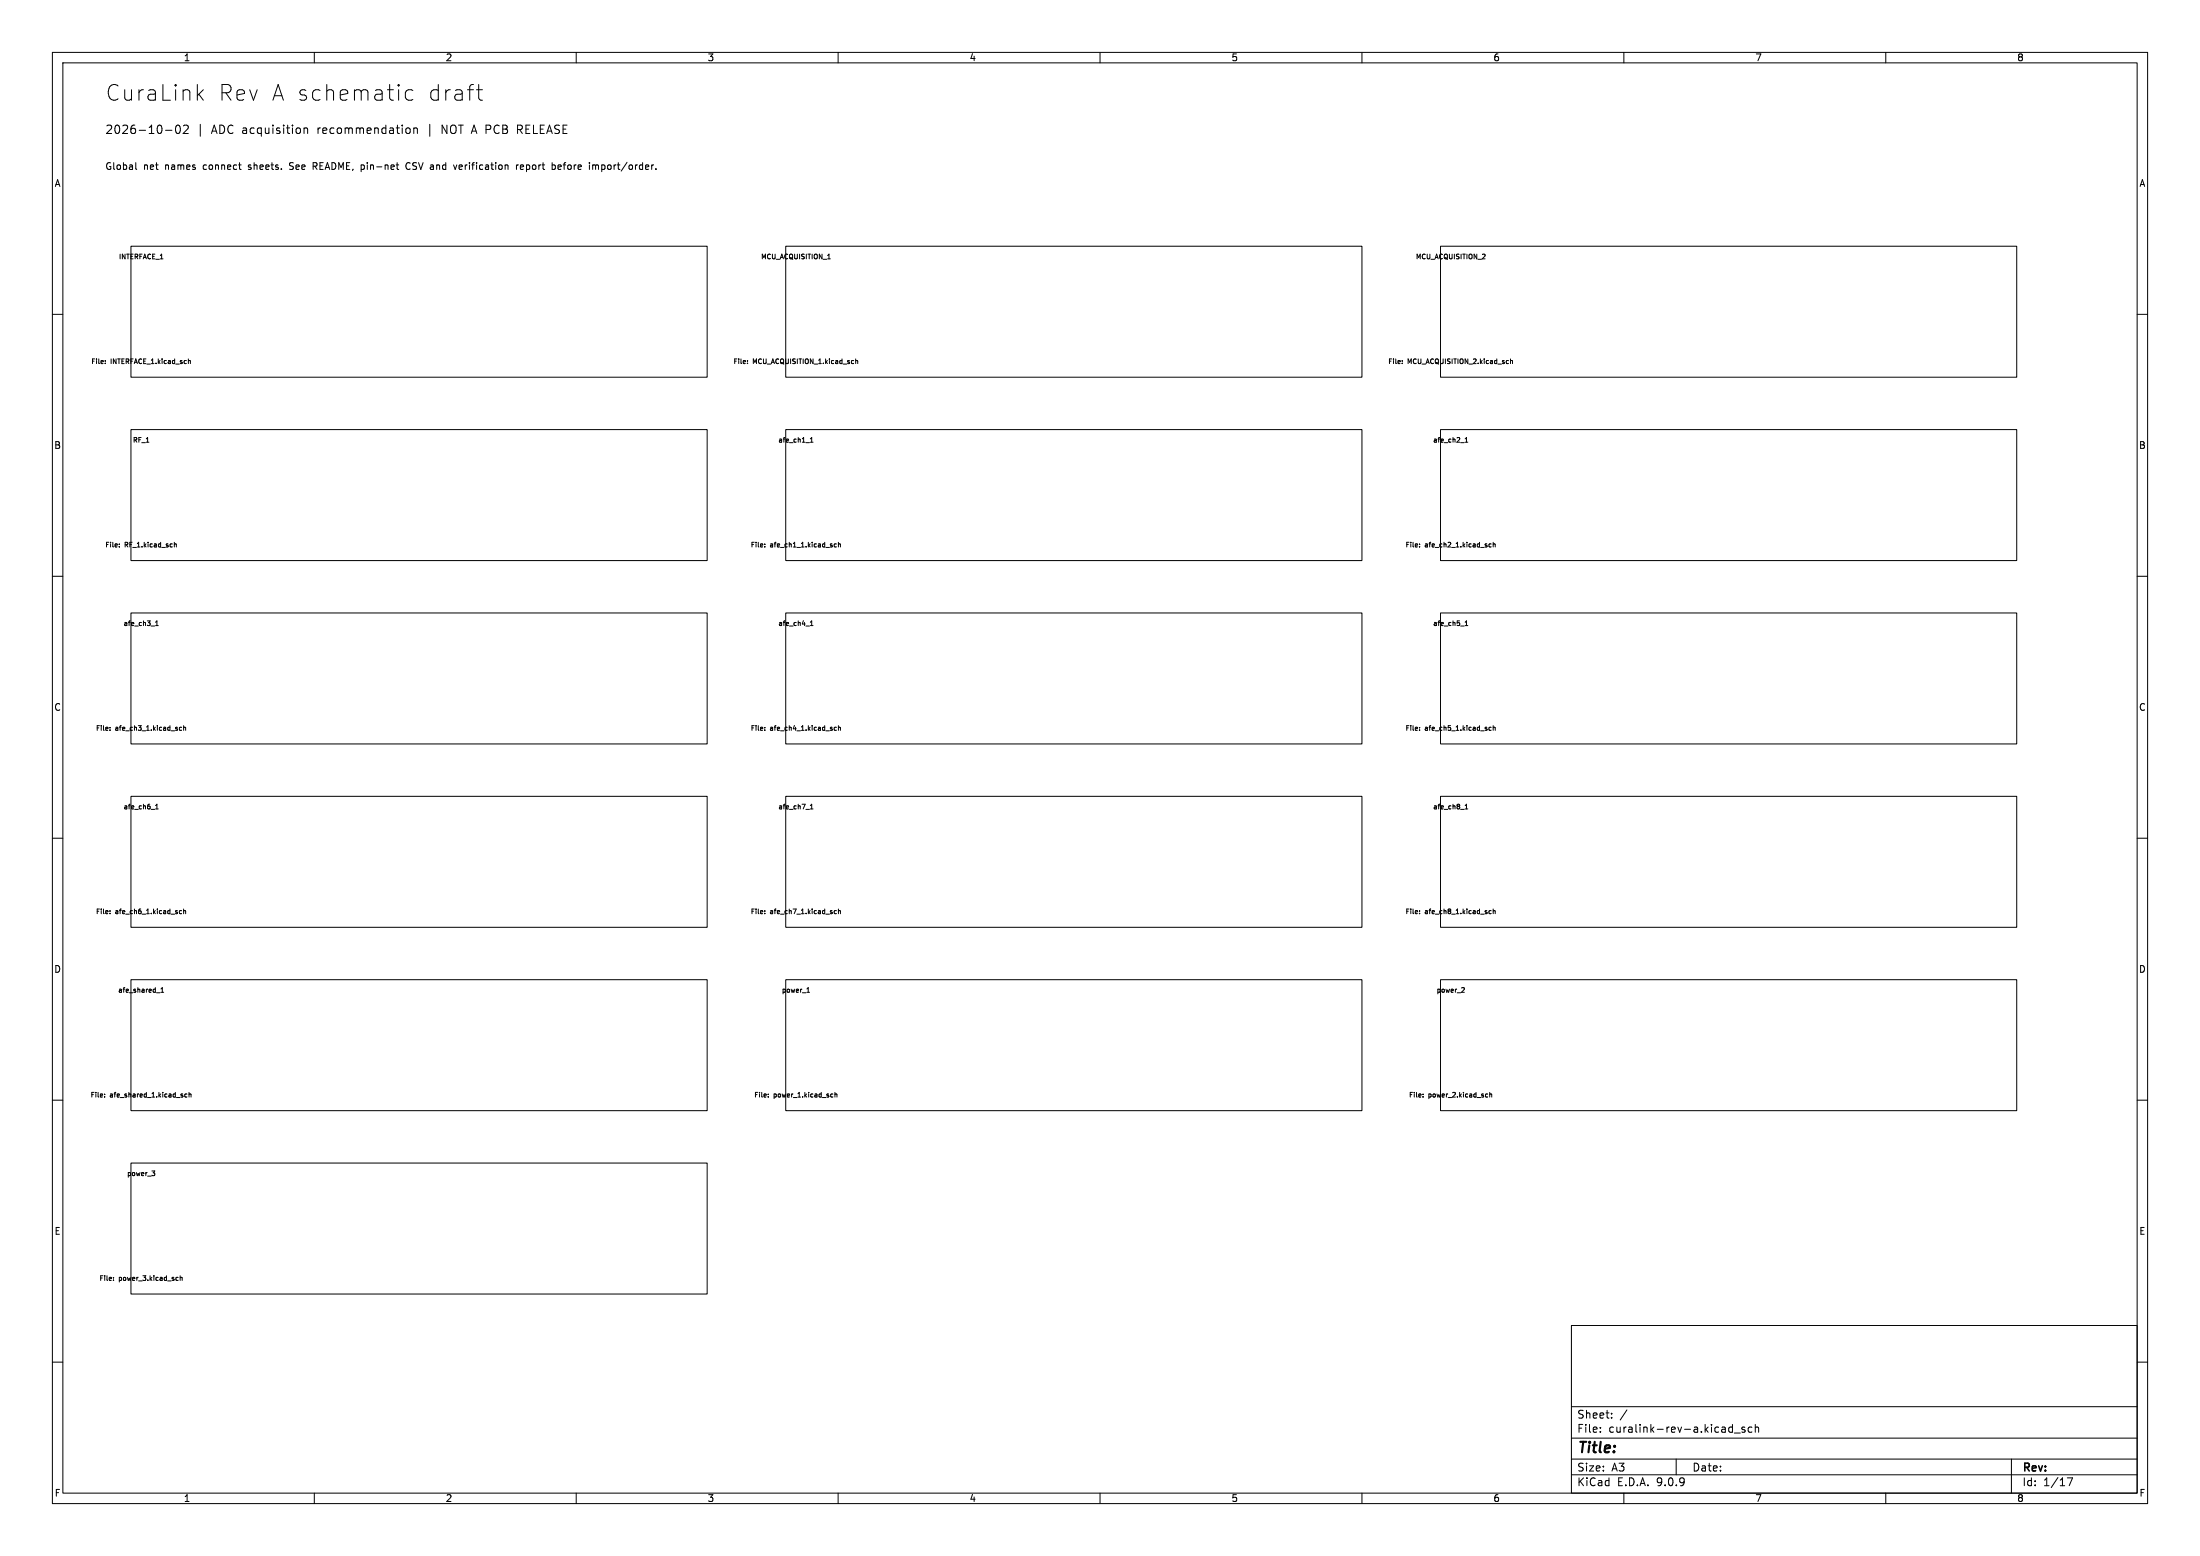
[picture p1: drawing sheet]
<svg xmlns="http://www.w3.org/2000/svg" width="420mm" height="297mm" viewBox="0 0 420 297" stroke-linecap="round" stroke-linejoin="round" font-family="sans-serif">
<g fill="none" stroke="#000" stroke-width=".19">
<path d="M10 10h400v277h-400zM12 12h396v273h-396zM38 18l.8 1.1M38.8 17.1l-1.1 1.2M60 10v2M78.8 17.3l-.8-.2-.5 .3-.1 .3v.9l.3 .4 .3 .1 .8-.1M91 17.1h1.1M91.4 16.1v2.6l.1 .3 .6 .1M110 10v2M160 10v2M210 10v2M260 10v2"/>
<path d="M310 10v2M360 10v2M25.9 31v1.2l.2 .1M31.6 24.9h1.2M33.7 24l.2-.1a.85 .85 0 0 1 .5 .8 .85 .85 0 0 1-.5 .8 1.06 1.06 0 0 1-.2-1.5zM35 24l.6-.1 .3 .1v.3l-.9 1.2h.9M45.5 31.5h.5M45.9 32.3h.1M55.3 32.3h.1M55.4 31.1l-.1 .2 .1 .3M58 24.4v1.1M58 24.6l.3-.2 .4 .1v1"/>
<path d="M59.8 31.7h.5M60.3 31h-.5v1.3M75.6 31.5h.5M76 32.3h.1M78 24.4l.3 .3v.5l-.3 .3M78.2 31.1a.61 .61 0 0 0-.7 .6 .61 .61 0 0 0 .7 .6M79 24.6l.2-.2 .4 .1 .1 1M79 24.4v1.1M87.2 31.5l-.3 .8M87.7 31.5v.8M88.3 31.8l-.7 .1M98.6 31.5v.8"/>
<path d="M98.8 24.7h.6M99 31.5l-.4 .2M99.4 23.9h-.6v1.6M99.9 31.5h-.4l-.2 .2 .1 .6h.5M100 31.8l-.7 .1M105.5 31.5h.3l.2 .2v.5l-.5 .1M107 31.5h-.3l-.2 .2 .1 .6h.4M107.1 31.8l-.6 .1M113.1 31.6l.4-.1 .2 .2M113.1 31.5v.8M113.7 31.7v.6M114.2 31.5h-.3l-.2 .2"/>
<path d="M25 47h110v25h-110zM150 47h110v25h-110zM158 49.4h.5M275 47h110v25h-110zM10 60h2M20.1 69.3v.1M20.1 68.9h.1M36 68.9h.3v.5M36 68.5v.9M142.7 69.3v.1M142.7 68.9h.1M163.4 68.5v.9"/>
<path d="M163.4 68.9h.3v.5M267.7 69.3v.1M267.7 68.9h.1M288.4 68.9h.3v.5M288.4 68.5v.9M408 60h2M25 82h110v25h-110zM150 82h110v25h-110zM153.8 84.5h.7M154.7 83.8l.3-.3v.9M154.7 84.4h.5M275 82h110v25h-110z"/>
<path d="M278.8 84.5h.7M279.7 84.4h.5M279.7 83.8l.3-.3v.9M10 110h2M22.8 104.3v.1M22.8 103.9h.1M25 117h110v25h-110zM28.8 119.5h.7M29.7 118.8l.3-.3v.9M29.7 119.4h.5M33.3 103.9h.3l.1 .5M33.3 103.5v.9"/>
<path d="M146 103.9h.1M146 104.3v.1M150 117h110v25h-110zM153.8 119.5h.7M154.7 119.4h.5M154.7 118.8l.3-.3v.9M159.7 103.9l-.3-.1-.2 .2 .1 .4h.4M160.1 103.5v.9M160.1 103.9h.3v.5M271 103.9h.1M271 104.3v.1M275 117h110v25h-110z"/>
<path d="M278.8 119.5h.7M279.7 119.4h.5M279.7 118.8l.3-.3v.9M284.7 103.9l-.3-.1-.2 .2 .1 .4h.4M285.1 103.9h.3v.5M285.1 103.5v.9M408 110h2M21 138.9h.1M21 139.3v.1M34.7 138.9l-.3-.1-.2 .2 .1 .4h.4M35.1 138.5v.9M35.1 138.9h.3v.5"/>
<path d="M146 138.9h.1M146 139.3v.1M159.7 138.9l-.3-.1-.2 .2 .1 .4h.4M160.1 138.9h.3v.5M160.1 138.5v.9M271 138.9h.1M271 139.3v.1M284.7 138.9l-.3-.1-.2 .2 .1 .4h.4M285.1 138.9h.3v.5M285.1 138.5v.9M10 160h2M25 152h110v25h-110z"/>
<path d="M28.8 154.5h.7M29.7 154.4h.5M29.7 153.8l.3-.3v.9M150 152h110v25h-110zM153.8 154.5h.7M154.7 154.4h.5M154.7 153.8l.3-.3v.9M275 152h110v25h-110zM278.8 154.5h.7M279.7 154.4h.5M279.7 153.8l.3-.3v.9M408 160h2"/>
<path d="M21 174.3v.1M21 173.9h.1M34.7 173.9l-.3-.1-.2 .2 .1 .4h.4M35.1 173.9h.3v.5M35.1 173.5v.9M146 174.3v.1M146 173.9h.1M159.7 173.9l-.3-.1-.2 .2 .1 .4h.4M160.1 173.9h.3v.5M160.1 173.5v.9M271 174.3v.1M271 173.9h.1"/>
<path d="M284.7 173.9l-.3-.1-.2 .2 .1 .4h.4M285.1 173.9h.3v.5M285.1 173.5v.9M25 187h110v25h-110zM29.9 189.5h.7M30.7 189.4h.5M30.7 188.8l.3-.3v.9M150 187h110v25h-110zM154 189.4h.5M154.1 188.7l.2-.2v.9M275 187h110v25h-110zM279.2 188.5l.3 .1v.2l-.5 .6h.5"/>
<path d="M10 210h2M20 209.3v.1M20 208.9h.1M35.7 208.9l-.3-.1-.1 .2 .1 .4h.3M36.1 208.9h.3l.1 .5M36.1 208.5v.9M146.7 209.3v.1M146.7 208.9h.1M158.7 208.8l.3 .1M159 209.4h-.3M159.4 208.9h.3l.1 .5M159.4 208.5v.9"/>
<path d="M271.7 209.3v.1M271.7 208.9h.1M283.8 208.8l.2 .1M284 209.4h-.2M284.4 208.9h.3l.1 .5M284.4 208.5v.9M408 210h2M25 222h110v25h-110zM29 223.5h.5l-.3 .4h.3v.3l-.1 .2h-.3M21.7 244.3v.1M21.7 243.9h.1M33.7 243.8l.3 .1"/>
<path d="M34 244.4h-.3M34.4 243.9h.3l.1 .5M34.4 243.5v.9M300 253h108v32h-108zM10 260h2M300 278.5h108M300 274.5h108M300 268.5h108M305.5 273.2v.2M305.5 272.5v.1M307.7 270.5v.2M307.7 269.8v.1"/>
<path d="M310.6 269.1l-1.3 1.9M320 278.5v3M330.2 273.3h.5M330.2 272.5h.5M330.7 271.9v1.5M331.1 273.5h1.1M333.1 272.5l-.4-.1-.2 .2 .1 .2 .5 .2v.3h-.6M334.4 272.5l-.4-.1-.3 .3 .2 .6h.5M335.1 272.5l.2-.1 .4 .1v.9M335.1 271.9v1.5M384 278.5v6.5M408 260h2"/>
<path d="M60 285v2M110 285v2M160 285v2M210 285v2M260 285v2M300 281.5h108M310 285v2M360 285v2M394.7 282.1h1l-.7 1.5"/>
</g>
<g font-size="4.2">
<text x="20" y="19.5">CuraLink</text>
<text x="41.4" y="19.5">Rev A schematic</text>
<text x="81" y="19.5">draft</text>
</g>
<text font-size="2.8" x="301" y="277.9">Title:</text>
<g font-size="2.2">
<text x="20" y="25.8">2026-10-02</text>
<text x="37.5" y="25.8">|</text>
<text x="40.4" y="25.8">ADC acquisition</text>
<text x="60.8" y="25.8">recommendation</text>
<text x="81.9" y="25.8">|</text>
<text x="84.7" y="25.8">NOT A PCB</text>
<text x="99.6" y="25.8">RELEASE</text>
</g>
<g font-size="2.1">
<text x="301" y="273.7">File:</text>
<text x="301" y="271">Sheet:</text>
<text x="307.1" y="273.7">curalink-rev-a.kicad_sch</text>
<text x="301" y="281.1">Size:</text>
<text x="307.6" y="281.1">A3</text>
<text x="323" y="281.1">Date:</text>
<text x="386" y="281.3">Rev:</text>
<text x="301" y="283.9">KiCad</text>
<text x="308.7" y="283.9">E.D.A.</text>
<text x="316.3" y="283.9">9.0.9</text>
<text x="386" y="283.9">Id:</text>
<text x="390.1" y="283.9">1/17</text>
</g>
<g font-size="1.8">
<text x="35" y="11.9">1</text>
<text x="85" y="11.9">2</text>
<text x="135" y="11.9">3</text>
<text x="185" y="11.9">4</text>
<text x="235" y="11.9">5</text>
<text x="285" y="11.9">6</text>
<text x="335" y="11.9">7</text>
<text x="385" y="11.9">8</text>
<text x="10.3" y="35.9">A</text>
<text x="20" y="32.6">Global</text>
<text x="27.4" y="32.6">net</text>
<text x="31.6" y="32.6">names</text>
<text x="39" y="32.6">connect</text>
<text x="47.8" y="32.6">sheets.</text>
<text x="55.9" y="32.6">See</text>
<text x="60.6" y="32.6">README, pin-net</text>
<text x="78.7" y="32.6">CSV and</text>
<text x="88.3" y="32.6">verification</text>
<text x="100.4" y="32.6">report</text>
<text x="107.4" y="32.6">before</text>
<text x="114.7" y="32.6">import/order.</text>
<text x="408.3" y="35.9">A</text>
<text x="10.3" y="85.9">B</text>
<text x="408.2" y="85.9">B</text>
<text x="10.3" y="135.9">C</text>
<text x="408.2" y="135.9">C</text>
<text x="10.3" y="185.9">D</text>
<text x="408.2" y="185.9">D</text>
<text x="10.3" y="235.9">E</text>
<text x="408.3" y="235.9">E</text>
<text x="10.3" y="285.9">F</text>
<text x="35" y="286.9">1</text>
<text x="85" y="286.9">2</text>
<text x="135" y="286.9">3</text>
<text x="185" y="286.9">4</text>
<text x="235" y="286.9">5</text>
<text x="285" y="286.9">6</text>
<text x="335" y="286.9">7</text>
<text x="385" y="286.9">8</text>
<text x="408.3" y="285.9">F</text>
</g>
<g font-size="1.3">
<text x="22.6" y="49.7">INTERFACE_1</text>
<text x="145.2" y="49.7">MCU_ACQUISITION_1</text>
<text x="270.2" y="49.7">MCU_ACQUISITION_2</text>
<text x="17.3" y="69.7">File:</text>
<text x="21.1" y="69.7">INTERFACE_1.kicad_sch</text>
<text x="139.9" y="69.7">File:</text>
<text x="143.7" y="69.7">MCU_ACQUISITION_1.kicad_sch</text>
<text x="264.9" y="69.7">File:</text>
<text x="268.7" y="69.7">MCU_ACQUISITION_2.kicad_sch</text>
<text x="25.3" y="84.7">RF_1</text>
<text x="148.5" y="84.7">afe_ch1_1</text>
<text x="273.5" y="84.7">afe_ch2_1</text>
<text x="20" y="104.7">File:</text>
<text x="23.8" y="104.7">RF_1.kicad_sch</text>
<text x="143.2" y="104.7">File:</text>
<text x="147" y="104.7">afe_ch1_1.kicad_sch</text>
<text x="268.2" y="104.7">File:</text>
<text x="272" y="104.7">afe_ch2_1.kicad_sch</text>
<text x="23.5" y="119.7">afe_ch3_1</text>
<text x="148.5" y="119.7">afe_ch4_1</text>
<text x="273.5" y="119.7">afe_ch5_1</text>
<text x="18.2" y="139.7">File:</text>
<text x="22" y="139.7">afe_ch3_1.kicad_sch</text>
<text x="143.2" y="139.7">File:</text>
<text x="147" y="139.7">afe_ch4_1.kicad_sch</text>
<text x="268.2" y="139.7">File:</text>
<text x="272" y="139.7">afe_ch5_1.kicad_sch</text>
<text x="23.5" y="154.7">afe_ch6_1</text>
<text x="148.5" y="154.7">afe_ch7_1</text>
<text x="273.5" y="154.7">afe_ch8_1</text>
<text x="18.2" y="174.7">File:</text>
<text x="22" y="174.7">afe_ch6_1.kicad_sch</text>
<text x="143.2" y="174.7">File:</text>
<text x="147" y="174.7">afe_ch7_1.kicad_sch</text>
<text x="268.2" y="174.7">File:</text>
<text x="272" y="174.7">afe_ch8_1.kicad_sch</text>
<text x="22.4" y="189.7">afe_shared_1</text>
<text x="149.1" y="189.7">power_1</text>
<text x="274.1" y="189.7">power_2</text>
<text x="17.2" y="209.7">File:</text>
<text x="21" y="209.7">afe_shared_1.kicad_sch</text>
<text x="143.9" y="209.7">File:</text>
<text x="147.7" y="209.7">power_1.kicad_sch</text>
<text x="268.9" y="209.7">File:</text>
<text x="272.7" y="209.7">power_2.kicad_sch</text>
<text x="24.1" y="224.7">power_3</text>
<text x="18.9" y="244.7">File:</text>
<text x="22.7" y="244.7">power_3.kicad_sch</text>
</g>
</svg>
